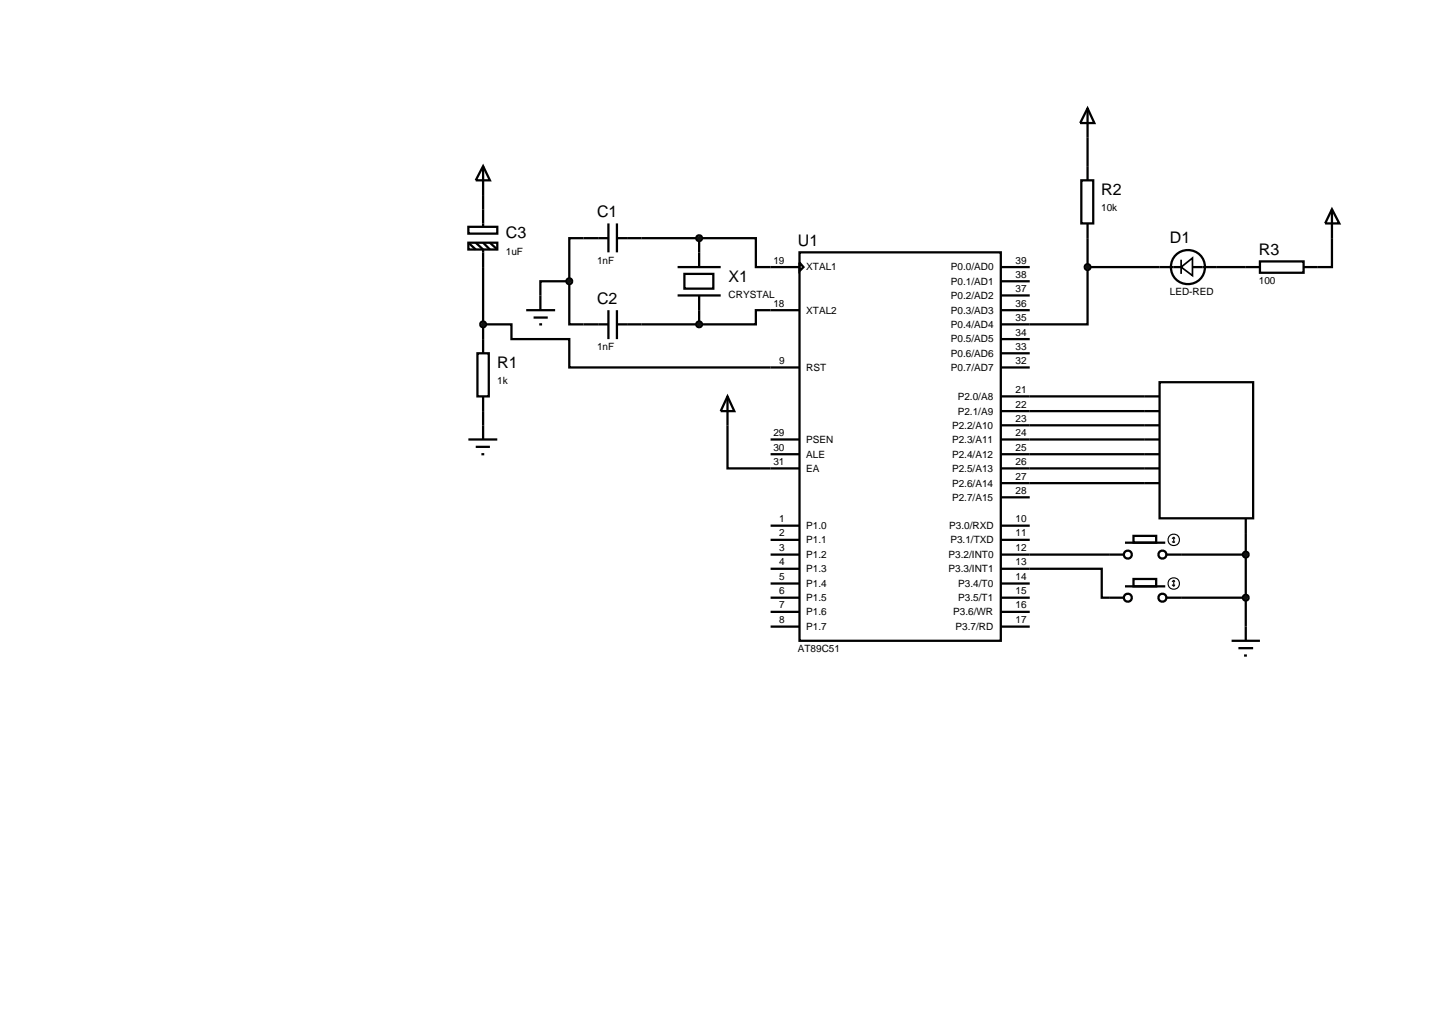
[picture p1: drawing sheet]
<svg xmlns="http://www.w3.org/2000/svg" width="257mm" height="180mm" viewBox="0 0 257 180" stroke-linecap="round" stroke-linejoin="round" font-family="sans-serif">
<g fill="none" stroke="#000" stroke-width=".4">
<path d="M85.2 34.4v2.5M107.3 39.4v5.1M108.8 39.4v5.1M191.8 24.2v5.1M85.2 57.2h5v2.6h10.2v5h40.6M85.2 47.1v12.7M100.4 49.6v7.6h2.5M100.4 49.6h-5.1v2.5M107.3 42h-6.9v7.6M108.8 42h14.5M113.1 57.2h10.2M119.5 47.1h7.6"/>
<path d="M119.5 52.1h7.6M120.7 48.3h5.1v2.6h-5.1zM123.3 42h10v5.1h7.7M123.3 42v5.1M123.3 52.1v5.1M141 44.5h35.5v68.5h-35.5zM141 54.7h-7.7v2.5h-10M141 46.3l.7 .8-.7 .7zM176.5 47.1h5.1M176.5 54.7h5.1M176.5 49.6h5.1M176.5 52.1h5.1"/>
<path d="M176.5 59.8h5.1M191.8 47.1v10.1h-15.3M191.8 42v5.1M191.8 47.1h12.7M214.6 47.1h5.1M234.9 42v5.1h-2.5M85.2 72.5v2.5M128.3 75v7.6h12.7M135.9 77.5h5.1M176.5 69.9h25.4M176.5 72.5h25.4M176.5 75h25.4"/>
<path d="M176.5 77.5h25.4M176.5 64.8h5.1M176.5 62.3h5.1M135.9 80.1h5.1M135.9 97.8h5.1M135.9 92.7h5.1M135.9 95.2h5.1M176.5 80.1h25.4M176.5 82.6h25.4M176.5 85.2h25.4M176.5 97.8h19.1M176.5 92.7h5.1"/>
<path d="M176.5 95.2h5.1M176.5 87.7h5.1M208.3 97.8h11.4M219.7 94v16.5M135.9 105.4h5.1M135.9 100.3h5.1M135.9 102.9h5.1M135.9 107.9h5.1M135.9 110.5h5.1M176.5 100.3h17.8v5.1h1.3M176.5 105.4h5.1M176.5 102.9h5.1"/>
<path d="M176.5 107.9h5.1M176.5 110.5h5.1M208.3 105.4h11.4"/>
</g>
<path d="M122.9 41.7l.4-.2-.5 .5zM123.3 41.5l.3 .1 .2 .4zM123.8 42l-.1 .3-.4 .2zM122.8 42l.5 .5-.3-.1z" fill="#004000" stroke="#000" stroke-width=".4"/>
<path d="M122.8 42l.5-.5 .5 .5-.5 .5z" fill="#004000"/>
<path d="M102.9 57.2h4.4M107.3 54.7v5.1M108.8 54.7v5.1M108.8 57.2h4.3" fill="none" stroke="#000" stroke-width=".4"/>
<path d="M122.9 56.9l.4-.2-.5 .5zM123.3 56.7l.4 .2 .1 .3zM123.8 57.2l-.1 .3-.4 .2zM122.8 57.2l.5 .5-.3-.1z" fill="#004000" stroke="#000" stroke-width=".4"/>
<path d="M122.8 57.2l.5-.5 .5 .5-.5 .5z" fill="#004000"/>
<path d="M92.8 54.7h5.1M94.1 56h2.5M95.1 57.2h.5M95.3 52.1v2.6" fill="none" stroke="#000" stroke-width=".4"/>
<path d="M100 49.3l.4-.2-.5 .5zM100.4 49.1l.3 .1 .2 .4zM100.9 49.6l-.2 .4-.3 .1zM99.9 49.6l.5 .5-.4-.2z" fill="#004000" stroke="#000" stroke-width=".4"/>
<path d="M99.9 49.6l.5-.5 .5 .5-.5 .5z" fill="#004000"/>
<g fill="none" stroke="#000" stroke-width=".4">
<path d="M82.6 40h5.1v1.2h-5.1zM85.2 29.3l1.2 2.5h-2.5zM85.2 29.3v5.1M85.2 36.9v3.1M82.6 42.8h5.1v1.2h-5.1zM82.6 42.8l1.3 1.2M83.9 42.8l1.3 1.2v3.1M85.2 59.8v2.5M85.2 42.8l1.2 1.2M86.4 42.8l1.3 1.2M82.6 77.5h5.1M83.9 78.8h2.5"/>
<path d="M84.2 62.3h2v7.6h-2zM85.2 69.9v2.6M85.2 75v2.5M84.9 80.1h.5"/>
</g>
<path d="M84.8 56.9l.4-.2-.5 .5zM85.2 56.7l.4 .2 .1 .3zM85.2 57.7l.5-.5-.1 .3zM84.7 57.2l.5 .5-.3-.1z" fill="#004000" stroke="#000" stroke-width=".4"/>
<path d="M84.7 57.2l.5-.5 .5 .5-.5 .5z" fill="#004000"/>
<g fill="none" stroke="#000" stroke-width=".4">
<path d="M191.8 19.1l1.2 2.6h-2.5zM191.8 19.1v5.1M190.7 31.8h2.1v7.6h-2.1zM191.8 29.3v2.5M191.8 39.4v2.6M234.9 36.9l1.3 2.5h-2.5zM234.9 36.9v5.1M204.5 47.1h3.8M210.3 47.1h4.3M219.7 47.1h2.5M222.2 46.1h7.7v2h-7.7zM229.9 47.1h2.5"/>
<path d="M128.3 69.9l1.2 2.6h-2.4zM128.3 69.9v5.1M201.9 69.9h2.6M201.9 72.5h2.6M201.9 75h2.6M201.9 77.5h2.6M204.5 67.4h16.5v24h-16.5zM195.6 97.8h2.5M198.4 95.7h7.1M199.9 94.5h4v1.2h-4zM201.9 80.1h2.6M201.9 82.6h2.6"/>
<path d="M201.9 85.2h2.6M205.7 97.8h2.6M219.7 91.4v2.6M195.6 105.4h2.5M198.4 103.4h7.1M199.9 102.1h4v1.3h-4zM205.7 105.4h2.6M217.2 113h5M218.4 114.3h2.6M219.4 115.6h.5M219.7 110.5v2.5"/>
<circle cx="209.5" cy="47.1" r="3"/>
<circle cx="198.9" cy="97.8" r=".7"/>
<circle cx="205" cy="97.8" r=".7"/>
<circle cx="198.9" cy="105.4" r=".7"/>
<circle cx="205" cy="105.4" r=".7"/>
</g>
<path d="M208.3 47.1l2-1.6v3.1zM208.3 45.8v2.5" fill="none" stroke="#000" stroke-width=".3"/>
<g fill="none" stroke="#000" stroke-width=".2">
<path d="M206.7 95.5l.3 .2M207 94.7v1M207 94.7l-.3 .3M207 94.7l.2 .3M207.2 95.5l-.2 .2M206.7 103.1l.3 .3M207 102.3v1.1M207 102.3l-.3 .3M207 102.3l.2 .3M207.2 103.1l-.2 .3"/>
<circle cx="207" cy="95.2" r="1.01"/>
<circle cx="207" cy="102.9" r="1.01"/>
</g>
<g fill="#004000" stroke="#000" stroke-width=".4">
<path d="M219.3 97.5l.4-.2-.5 .5zM219.7 97.3l.3 .1 .2 .4zM220.2 97.8l-.1 .3-.4 .2zM219.2 97.8l.5 .5-.4-.2z"/>
<path d="M219.4 105l.3-.1-.5 .5zM219.7 104.9l.4 .2 .1 .3zM219.7 105.9l.5-.5-.2 .4zM219.2 105.4l.5 .5-.3-.1z"/>
<path d="M191.5 46.7l.3-.1-.5 .5zM191.8 46.6l.4 .2 .1 .3zM192.3 47.1l-.1 .3-.4 .2zM191.3 47.1l.5 .5-.4-.2z"/>
</g>
<g fill="#004000">
<path d="M219.2 97.8l.5-.5 .5 .5-.5 .5z"/>
<path d="M219.7 104.9l.5 .5-.5 .5-.5-.5z"/>
<path d="M191.8 46.6l.5 .5-.5 .5-.5-.5z"/>
</g>
<g font-size="2.8">
<text x="194.2" y="34.4">R2</text>
<text x="89.2" y="42">C3</text>
<text x="105.3" y="38.3">C1</text>
<text x="140.7" y="43.4">U1</text>
<text x="206.3" y="42.9">D1</text>
<text x="222" y="45">R3</text>
<text x="105.3" y="53.6">C2</text>
<text x="128.5" y="49.7">X1</text>
<text x="87.7" y="64.9">R1</text>
</g>
<g font-size="1.8">
<text x="194.2" y="37.2">10k</text>
<text x="89.2" y="44.9">1uF</text>
<text x="105.3" y="46.5">1nF</text>
<text x="136.4" y="46.5">19</text>
<text x="142.2" y="47.7">XTAL1</text>
<text x="167.7" y="47.7">P0.0/AD0</text>
<text x="179.1" y="46.5">39</text>
<text x="128.5" y="52.5">CRYSTAL</text>
<text x="167.7" y="50.2">P0.1/AD1</text>
<text x="167.7" y="52.7">P0.2/AD2</text>
<text x="179.1" y="49">38</text>
<text x="179.1" y="51.5">37</text>
<text x="206.3" y="52.1">LED-RED</text>
<text x="222" y="50.1">100</text>
<text x="136.4" y="54.1">18</text>
<text x="142.2" y="55.3">XTAL2</text>
<text x="167.7" y="55.3">P0.3/AD3</text>
<text x="167.7" y="57.8">P0.4/AD4</text>
<text x="179.1" y="54.1">36</text>
<text x="179.1" y="56.6">35</text>
<text x="179.1" y="59.2">34</text>
<text x="105.3" y="61.8">1nF</text>
<text x="137.4" y="64.2">9</text>
<text x="142.2" y="65.4">RST</text>
<text x="167.7" y="60.4">P0.5/AD5</text>
<text x="167.7" y="62.9">P0.6/AD6</text>
<text x="167.7" y="65.4">P0.7/AD7</text>
<text x="179.1" y="61.7">33</text>
<text x="179.1" y="64.2">32</text>
<text x="87.7" y="67.7">1k</text>
<text x="168.9" y="70.5">P2.0/A8</text>
<text x="179.1" y="69.3">21</text>
<text x="179.1" y="71.9">22</text>
<text x="136.4" y="76.9">29</text>
<text x="167.9" y="75.6">P2.2/A10</text>
<text x="168.9" y="73.1">P2.1/A9</text>
<text x="179.1" y="74.4">23</text>
<text x="179.1" y="76.9">24</text>
<text x="136.4" y="79.5">30</text>
<text x="136.4" y="82">31</text>
<text x="142.2" y="80.7">ALE</text>
<text x="142.2" y="83.2">EA</text>
<text x="142.2" y="78.1">PSEN</text>
<text x="167.9" y="78.1">P2.3/A11</text>
<text x="167.9" y="80.7">P2.4/A12</text>
<text x="167.9" y="83.2">P2.5/A13</text>
<text x="179.1" y="79.5">25</text>
<text x="179.1" y="82">26</text>
<text x="167.9" y="88.3">P2.7/A15</text>
<text x="167.9" y="85.8">P2.6/A14</text>
<text x="179.1" y="87.1">28</text>
<text x="179.1" y="84.6">27</text>
<text x="137.4" y="92.1">1</text>
<text x="137.4" y="94.6">2</text>
<text x="142.2" y="93.3">P1.0</text>
<text x="142.2" y="95.8">P1.1</text>
<text x="167.4" y="93.3">P3.0/RXD</text>
<text x="167.6" y="95.8">P3.1/TXD</text>
<text x="179.1" y="92.1">10</text>
<text x="179.1" y="94.6">11</text>
<text x="137.4" y="97.2">3</text>
<text x="137.4" y="99.7">4</text>
<text x="142.2" y="98.4">P1.2</text>
<text x="142.2" y="100.9">P1.3</text>
<text x="167.3" y="98.4">P3.2/INT0</text>
<text x="167.3" y="100.9">P3.3/INT1</text>
<text x="179.1" y="97.2">12</text>
<text x="179.1" y="99.7">13</text>
<text x="137.4" y="102.3">5</text>
<text x="137.4" y="104.8">6</text>
<text x="137.4" y="107.3">7</text>
<text x="142.2" y="103.5">P1.4</text>
<text x="142.2" y="106">P1.5</text>
<text x="169" y="103.5">P3.4/T0</text>
<text x="169" y="106">P3.5/T1</text>
<text x="179.1" y="102.3">14</text>
<text x="179.1" y="107.3">16</text>
<text x="179.1" y="104.8">15</text>
<text x="137.4" y="109.9">8</text>
<text x="142.2" y="108.5">P1.6</text>
<text x="142.2" y="111.1">P1.7</text>
<text x="168.1" y="108.5">P3.6/WR</text>
<text x="168.5" y="111.1">P3.7/RD</text>
<text x="179.1" y="109.9">17</text>
<text x="140.7" y="115">AT89C51</text>
</g>
</svg>
